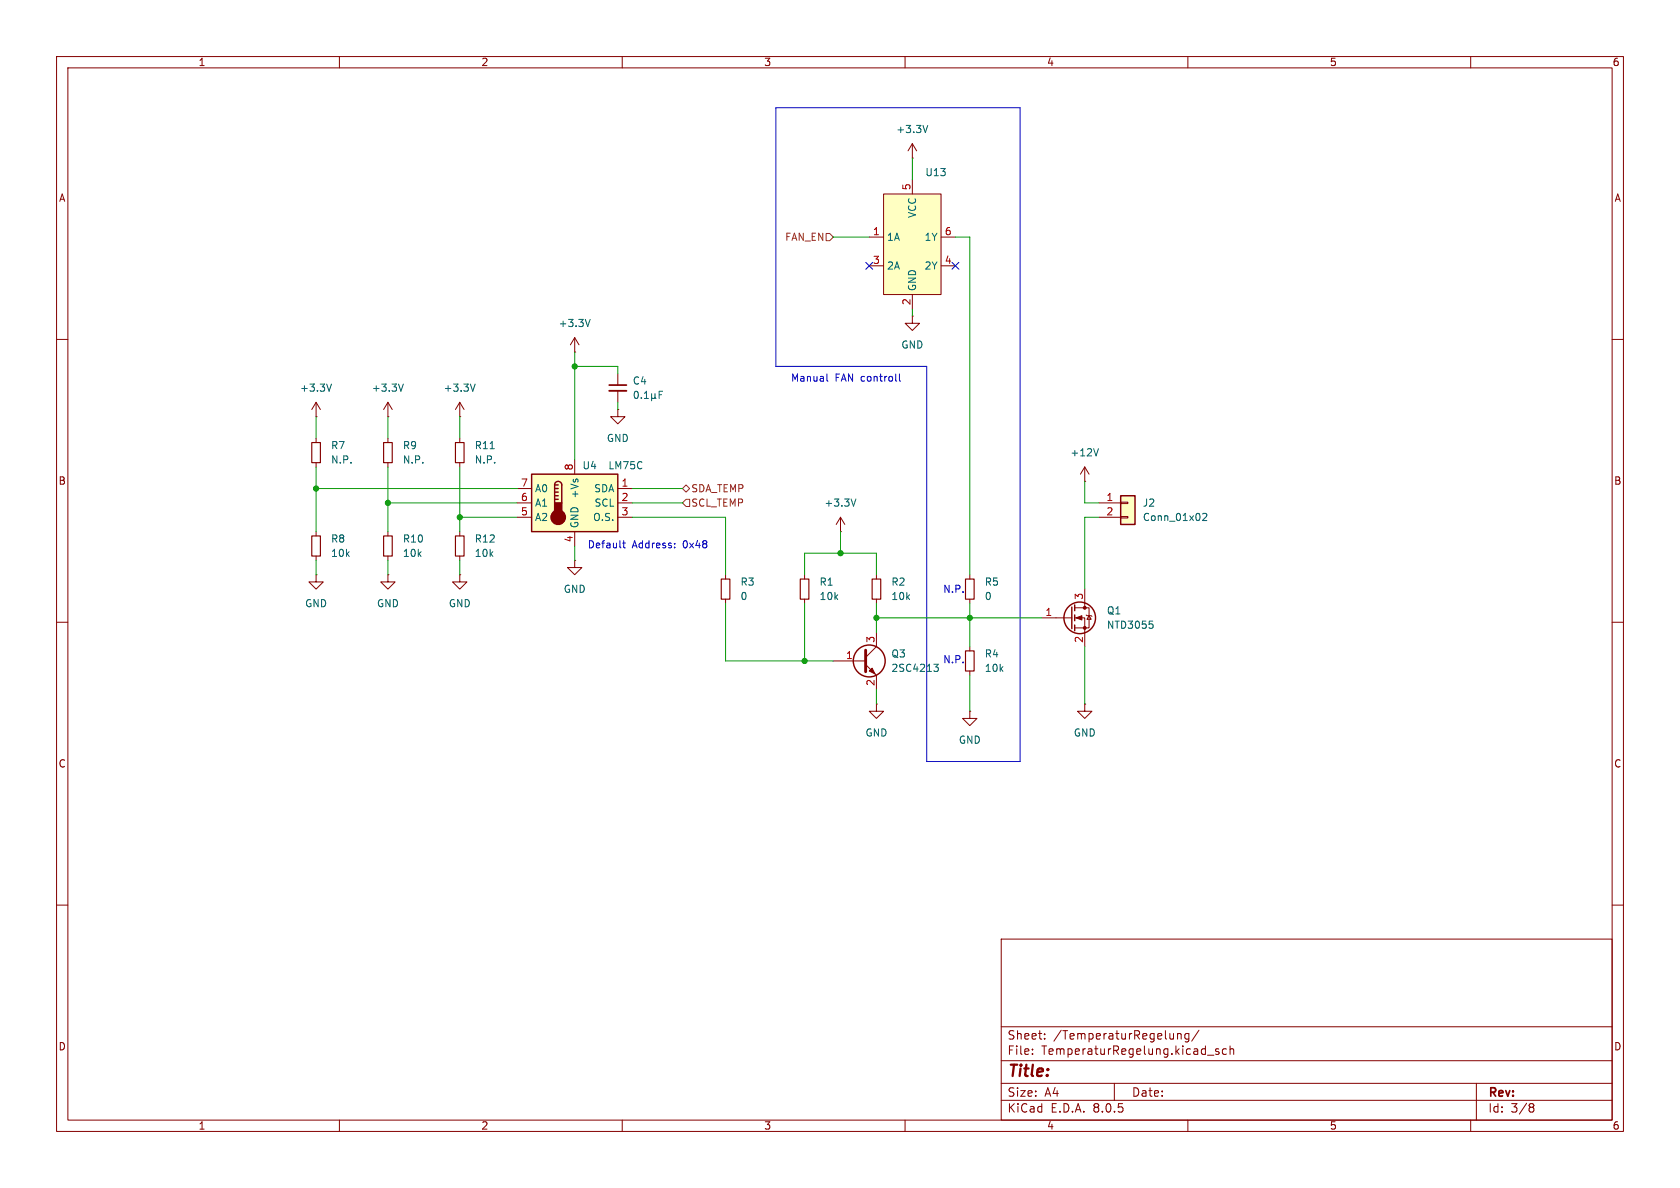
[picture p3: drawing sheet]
<svg xmlns="http://www.w3.org/2000/svg" width="297mm" height="210mm" viewBox="0 0 297 210" stroke-linecap="round" stroke-linejoin="round" font-family="sans-serif">
<g fill="none" stroke="#840000" stroke-width=".18">
<path d="M10 10h277v190h-277zM12 12h273v186h-273zM60 10v2M110 10v2M160 10v2M210 10v2M260 10v2M10 60h2M285 60h2M101.6 99.1v1.2h1.3l-1.3 1.3-1.3-1.3h1.3M101.6 99.1h.1M148.6 94h.1"/>
<path d="M148.6 91.4l-.8 1.3M148.6 91.4v2.6M148.6 91.4l.8 1.3M10 110h2M55.9 101.6v1.3h1.2l-1.2 1.2-1.3-1.2h1.3M55.9 101.6h.1M147.3 116.8h5.7M153 117.5l1.9 1.9v2.5M154.9 101.6v.8M154.9 105.9v.8M154.9 111.8v2.5l-1.9 1.9M171.4 101.6v.8"/>
<path d="M171.4 105.9v.8M171.4 114.3v.8M171.4 118.6v.8M285 110h2M171.4 125.7v1.3h1.3l-1.3 1.3-1.2-1.3h1.2M171.4 125.7h.1M10 160h2M285 160h2M177 166h108v32h-108zM60 198v2M110 198v2M160 198v2"/>
<path d="M177 194.5h108M177 191.5h108M177 187.5h108M177 181.5h108M182.5 186.3v.1M182.5 185.5v.1M184.7 183.6v.1M184.7 182.8v.1M197 191.5v3M208.2 182.7v1M208.2 182.8l.2-.1 .3 .1 .1 .9M210 198v2"/>
<path d="M210.2 182.8l-.5-.1-.2 .3v.4l.1 .2h.6M210.2 182.7v1.2l-.3 .3-.4-.1M212 182.1l-1.3 2M213.5 186.5h1.1M215.5 185.5l-.4-.1-.2 .2 .1 .2 .5 .2v.3h-.6M216.8 185.5l-.4-.1-.3 .3v.4l.1 .2h.6M217.5 185.5l.2-.1 .3 .1 .1 .9M217.5 184.9v1.5M260 198v2M261 191.5v6.5M270.6 195.1h.3l.3 .3-.3 .3M270.6 195.7h.3"/>
<path d="M270.9 195.7l.2 .2 .1 .4-.3 .3h-.3"/>
</g>
<path d="M154.2 102.4h1.5v3.5h-1.5zM170.7 102.4h1.5v3.5h-1.5zM170.7 115.1h1.5v3.5h-1.5z" fill="none" stroke="#840000" stroke-width=".2"/>
<path d="M153 114.9v3.8" fill="none" stroke="#840000" stroke-width=".51"/>
<path d="M153.7 118.6l.5-.5 .5 1z" fill="#840000" stroke="#840000" stroke-width=".18"/>
<circle cx="153.7" cy="116.8" r="2.82" fill="none" stroke="#840000" stroke-width=".25"/>
<path d="M151.3 88.2l-.4 1.3M165.1 117.4h.8l-.4 .5 .3 .1 .1 .4-.3 .3h-.3" fill="none" stroke="#006464" stroke-width=".18"/>
<path d="M94 83.8h15.2v10.2h-15.2z" fill="#ffffc2"/>
<path d="M94 83.8h15.2v10.2h-15.2zM98 85.7a.64 .64 0 0 1 .7-.6 .64 .64 0 0 1 .6 .6v3.2M98 88.3h.7M98 87.6h.7M98 87h.7M98 86.4h.7M98 85.7v3.2M98 85.7h.7" fill="none" stroke="#840000" stroke-width=".25"/>
<g fill="#840000" stroke="#840000" stroke-width=".25">
<path d="M98 88.9h1.3v1.9h-1.3z"/>
<circle cx="98.7" cy="91.4" r="1.27"/>
</g>
<g fill="none" stroke="#840000" stroke-width=".18">
<path d="M161.3 27.9h.1M161.3 25.4l-.8 1.3M161.3 25.4v2.5M161.3 25.4l.8 1.3M101.6 59.7v2.5M101.6 59.7l-.8 1.3M101.6 59.7l.8 1.3M161.3 55.9v1.3h1.3l-1.3 1.2-1.3-1.2h1.3M161.3 55.9h.1M101.6 62.2h.1M109.2 72.4v1.3h1.3l-1.3 1.2-1.3-1.2h1.3M109.2 72.4h.1"/>
<path d="M109.2 66v2.1M109.2 69.1v2M91.4 86.4h2.6M91.4 88.9h2.6M91.4 91.4h2.6M101.6 81.3v2.5M101.6 94v2.5M109.2 86.4h2.6M109.2 88.9h2.6M109.2 91.4h2.6M128.3 101.6v.8M128.3 105.9v.8"/>
<path d="M142.2 101.6v.8M142.2 105.9v.8M154.9 124.5v1.2h1.3l-1.3 1.3-1.2-1.3h1.2M154.9 124.5h.1"/>
</g>
<path d="M107.7 69.1h3" fill="none" stroke="#840000" stroke-width=".33"/>
<path d="M107.7 68.1h3" fill="none" stroke="#840000" stroke-width=".3"/>
<path d="M164 22.2l-.4 1.2M104.3 56.5l-.4 1.2M112.3 69.2h.1a.68 .68 0 0 1 .5 .6 .68 .68 0 0 1-.5 .6 .84 .84 0 0 1-.1-1.2zM113.4 70.3v.1M113.9 70.4h.8M113.9 69.5l.4-.3v1.2M115.2 70.3l.2 .1h.2l.2-.1M115.2 69.6v1.3M115.8 70.3l.2 .1M115.8 69.6v.7M116.5 69.8h.5M117.1 69.2h-.6v1.2" fill="none" stroke="#006464" stroke-width=".18"/>
<path d="M127.5 102.4h1.5v3.5h-1.5zM141.5 102.4h1.5v3.5h-1.5z" fill="none" stroke="#840000" stroke-width=".2"/>
<path d="M156.2 34.3h10.2v17.8h-10.2z" fill="#ffffc2"/>
<g fill="none" stroke="#840000" stroke-width=".18">
<path d="M156.2 34.3h10.2v17.8h-10.2zM161.3 31.8v2.5M153.7 41.9h2.5M153.7 47h2.5M161.3 52.1v2.5M166.4 41.9h2.5M166.4 47h2.5M191.8 85.1h.1M191.8 82.6l-.8 1.2M191.8 82.6v2.5M191.8 82.6l.7 1.2M191.8 124.5v1.2h1.2l-1.2 1.3-1.3-1.3h1.3"/>
<path d="M191.8 124.5h.1"/>
</g>
<path d="M194.2 79.3l-.4 1.3" fill="none" stroke="#006464" stroke-width=".18"/>
<path d="M198.1 87.6h2.6v5.1h-2.6z" fill="#ffffc2"/>
<g fill="none" stroke="#840000" stroke-width=".18">
<path d="M55.9 73.7h.1M55.9 71.1v2.6M55.9 77.5v.7M55.9 71.1l-.8 1.3M55.9 71.1l.7 1.3M68.6 73.7h.1M68.6 71.1v2.6M68.6 77.5v.7M68.6 71.1l-.8 1.3M68.6 71.1l.7 1.3M81.3 73.7h.1M81.3 71.1v2.6"/>
<path d="M81.3 77.5v.7M81.3 71.1l-.8 1.3M81.3 71.1l.7 1.3M55.9 81.8v.8M55.9 94v.7M55.9 98.3v.8M68.6 81.8v.8M68.6 94v.7M68.6 98.3v.8M81.3 81.8v.8M81.3 94v.7M81.3 98.3v.8"/>
<path d="M194.3 88.9h3.8M194.3 91.4h3.8M198.1 91.3h1.3v.3h-1.3zM198.1 88.8h1.3v.2h-1.3zM68.6 101.6v1.3h1.2l-1.2 1.2-1.3-1.2h1.3M68.6 101.6h.1M81.3 101.6v1.3h1.2l-1.2 1.2-1.3-1.2h1.3M81.3 101.6h.1M184.1 109.2h5.4M190 109.2h1.8v5.1M190 107.4h2.5v3.6h-2.5M191.8 104.1v3.3"/>
<path d="M192 108.7l.2 .1h.7l.1 .2M192.5 108.8l.4 .7h-.7z"/>
</g>
<g fill="none" stroke="#840000" stroke-width=".25">
<path d="M198.1 87.6h2.6v5.1h-2.6zM189.5 107.3v3.8M190 106.9v1.1M190 108.7v1M190 110.5v1"/>
<circle cx="190.9" cy="109.2" r="2.79"/>
</g>
<path d="M58.6 67.9l-.4 1.3M71.3 67.9l-.4 1.3M84 67.9l-.4 1.3M86.7 79.3h.7M212.6 90.9l.5-.2 .3 .4-.8 .9h.8M203.2 109.8h.6M203.6 110.3l.3 .2v.3l-.3 .3" fill="none" stroke="#006464" stroke-width=".18"/>
<g fill="#840000" stroke="#840000" stroke-width=".18">
<path d="M190.2 109.2l1.1-.4v.8z"/>
<circle cx="191.8" cy="111" r=".25"/>
<circle cx="191.8" cy="107.4" r=".25"/>
</g>
<path d="M55.1 78.2h1.5v3.6h-1.5zM67.8 78.2h1.5v3.6h-1.5zM80.5 78.2h1.5v3.6h-1.5zM55.1 94.7h1.5v3.6h-1.5zM67.8 94.7h1.5v3.6h-1.5zM80.5 94.7h1.5v3.6h-1.5z" fill="none" stroke="#840000" stroke-width=".2"/>
<path d="M146 41.3h.7l.6 .6-.6 .6h-.7zM120.6 86.4l.7-.7 .6 .7-.6 .6zM121.3 88.3h.6v1.2h-.6l-.7-.6z" fill="none" stroke="#725600" stroke-width=".18"/>
<path d="M137.2 19.1h43.1v115.5h-16.5v-69.8h-26.6zM146.2 66.1v1.1l.2 .2M158.4 67.3l.1 .1M159 66.1v1.1l.2 .2M110.1 96h.5M110.3 95.6v1.1l.3 .1M119.3 96.7v.1M119.3 96.1v.1" fill="none" stroke="#0000c2" stroke-width=".18"/>
<g fill="none" stroke="#009600" stroke-width=".18">
<path d="M161.3 27.9v3.9M147.3 41.9h6.4M161.3 54.6v1.3M168.9 41.9h2.5v59.7M55.9 73.7v3.8M68.6 73.7v3.8M81.3 73.7v3.8M101.6 64.8h7.6v1.2M101.6 62.2v19.1M109.2 71.1v1.3M55.9 82.6v11.4M55.9 99.1v2.5"/>
<path d="M55.9 86.4h35.5M68.6 88.9h22.8M68.6 82.6v11.4M68.6 99.1v2.5M81.3 82.6v11.4M81.3 99.1v2.5M81.3 91.4h10.1M101.6 96.5v2.6M111.8 88.9h8.8M111.8 91.4h16.5v10.2M111.8 86.4h8.8M148.6 94v3.8"/>
<path d="M191.8 85.1v3.8h2.5M194.3 91.4h-2.5v12.7M128.3 106.7v10.1h19M142.2 101.6v-3.8h12.7v3.8M142.2 106.7v10.1M154.9 106.7v5.1M154.9 109.2h29.2M171.4 106.7v7.6M171.4 119.4v6.3M191.8 114.3v10.2M154.9 121.9v2.6"/>
</g>
<path d="M153.1 46.4l1.2 1.2M154.3 46.4l-1.2 1.2M168.3 46.4l1.2 1.2M169.5 46.4l-1.2 1.2" fill="none" stroke="#000084" stroke-width=".18"/>
<g fill="#009600" stroke="#009600" stroke-width=".18">
<circle cx="55.9" cy="86.4" r=".46"/>
<circle cx="81.3" cy="91.4" r=".46"/>
<circle cx="68.6" cy="88.9" r=".46"/>
<circle cx="171.4" cy="109.2" r=".46"/>
<circle cx="142.2" cy="116.8" r=".46"/>
<circle cx="154.9" cy="109.2" r=".46"/>
<circle cx="101.6" cy="64.8" r=".46"/>
<circle cx="148.6" cy="97.8" r=".46"/>
</g>
<text font-size="2.8" fill="#840000" x="178" y="190.9">Title:</text>
<g font-size="2.1" fill="#840000">
<text x="178" y="184">Sheet:</text>
<text x="186.2" y="184">/TemperaturRegelung/</text>
<text x="178" y="186.7">File:</text>
<text x="184.1" y="186.7">TemperaturRegelung.kicad_sch</text>
<text x="178" y="196.9">KiCad</text>
<text x="178" y="194.1">Size:</text>
<text x="184.7" y="194.1">A4</text>
<text x="185.7" y="196.9">E.D.A.</text>
<text x="193.3" y="196.9">8.0.5</text>
<text x="200" y="194.1">Date:</text>
<text x="263" y="194.3">Rev:</text>
<text x="263" y="196.9">Id:</text>
<text x="267.1" y="196.9">3/8</text>
</g>
<g font-size="1.8" fill="#840000">
<text x="35" y="11.9">1</text>
<text x="85" y="11.9">2</text>
<text x="135" y="11.9">3</text>
<text x="185" y="11.9">4</text>
<text x="235" y="11.9">5</text>
<text x="285" y="11.9">6</text>
<text x="10.3" y="35.9">A</text>
<text x="285.3" y="35.9">A</text>
<text x="10.3" y="85.9">B</text>
<text x="285.3" y="85.9">B</text>
<text x="10.3" y="135.9">C</text>
<text x="285.3" y="135.9">C</text>
<text x="10.3" y="185.9">D</text>
<text x="285.3" y="185.9">D</text>
<text x="35" y="199.9">1</text>
<text x="85" y="199.9">2</text>
<text x="135" y="199.9">3</text>
<text x="185" y="199.9">4</text>
<text x="235" y="199.9">5</text>
<text x="285" y="199.9">6</text>
</g>
<g font-size="1.8" fill="#006464">
<text x="158.3" y="23.7">+3.3V</text>
<text x="163.5" y="31.3">U13</text>
<text x="162.2" y="38.6" transform="rotate(-90 162.2 38.6)">VCC</text>
<text x="156.7" y="42.8">1A</text>
<text x="156.7" y="47.9">2A</text>
<text x="163.4" y="47.9">2Y</text>
<text x="163.4" y="42.8">1Y</text>
<text x="162.2" y="51.6" transform="rotate(-90 162.2 51.6)">GND</text>
<text x="98.7" y="58">+3.3V</text>
<text x="159.3" y="61.8">GND</text>
<text x="52.9" y="69.4">+3.3V</text>
<text x="65.6" y="69.4">+3.3V</text>
<text x="78.3" y="69.4">+3.3V</text>
<text x="111.8" y="68.2">C4</text>
<text x="58.4" y="79.6">R7</text>
<text x="58.4" y="82.1">N.P.</text>
<text x="71.1" y="79.6">R9</text>
<text x="71.1" y="82.1">N.P.</text>
<text x="83.8" y="82.1">N.P.</text>
<text x="83.8" y="79.6">R11</text>
<text x="102.9" y="83.2">U4</text>
<text x="107.2" y="78.3">GND</text>
<text x="107.5" y="83.2">LM75C</text>
<text x="189.1" y="80.9">+12V</text>
<text x="94.5" y="89.8">A1</text>
<text x="94.5" y="87.2">A0</text>
<text x="102.5" y="88.2" transform="rotate(-90 102.5 88.2)">+Vs</text>
<text x="104.9" y="87.2">SDA</text>
<text x="105" y="89.8">SCL</text>
<text x="145.6" y="89.8">+3.3V</text>
<text x="201.9" y="89.8">J2</text>
<text x="94.5" y="92.3">A2</text>
<text x="102.5" y="93.5" transform="rotate(-90 102.5 93.5)">GND</text>
<text x="104.8" y="92.3">O.S.</text>
<text x="201.9" y="92.3">Conn_01x02</text>
<text x="58.4" y="96.1">R8</text>
<text x="58.4" y="98.7">10k</text>
<text x="71.1" y="98.7">10k</text>
<text x="71.1" y="96.1">R10</text>
<text x="83.8" y="98.7">10k</text>
<text x="83.8" y="96.1">R12</text>
<text x="53.8" y="107.5">GND</text>
<text x="66.5" y="107.5">GND</text>
<text x="79.2" y="107.5">GND</text>
<text x="99.6" y="105">GND</text>
<text x="130.8" y="103.7">R3</text>
<text x="130.8" y="106.3">0</text>
<text x="144.8" y="103.7">R1</text>
<text x="144.8" y="106.3">10k</text>
<text x="157.5" y="103.7">R2</text>
<text x="157.5" y="106.3">10k</text>
<text x="174" y="103.7">R5</text>
<text x="174" y="106.3">0</text>
<text x="195.6" y="111.4">NTD3055</text>
<text x="195.6" y="108.8">Q1</text>
<text x="157.5" y="116.4">Q3</text>
<text x="157.5" y="119">2SC4213</text>
<text x="174" y="116.4">R4</text>
<text x="174" y="119">10k</text>
<text x="152.9" y="130.4">GND</text>
<text x="169.4" y="131.7">GND</text>
<text x="189.7" y="130.4">GND</text>
</g>
<g font-size="1.8" fill="#a90000">
<text x="161" y="33.7" transform="rotate(-90 161 33.7)">5</text>
<text x="154.2" y="41.7">1</text>
<text x="166.9" y="41.7">6</text>
<text x="154.2" y="46.7">3</text>
<text x="166.9" y="46.7">4</text>
<text x="161" y="54" transform="rotate(-90 161 54)">2</text>
<text x="101.3" y="83.3" transform="rotate(-90 101.3 83.3)">8</text>
<text x="92" y="88.6">6</text>
<text x="92" y="86.1">7</text>
<text x="109.8" y="86.1">1</text>
<text x="109.8" y="88.6">2</text>
<text x="195.5" y="88.6">1</text>
<text x="92" y="91.2">5</text>
<text x="101.3" y="96" transform="rotate(-90 101.3 96)">4</text>
<text x="109.8" y="91.2">3</text>
<text x="195.5" y="91.2">2</text>
<text x="191.5" y="106.1" transform="rotate(-90 191.5 106.1)">3</text>
<text x="154.7" y="113.7" transform="rotate(-90 154.7 113.7)">3</text>
<text x="184.7" y="109">1</text>
<text x="191.5" y="113.7" transform="rotate(-90 191.5 113.7)">2</text>
<text x="149.5" y="116.6">1</text>
<text x="154.7" y="121.4" transform="rotate(-90 154.7 121.4)">2</text>
</g>
<g font-size="1.8" fill="#725600">
<text x="138.7" y="42.8">FAN_EN</text>
<text x="122.1" y="89.8">SCL_TEMP</text>
<text x="122.1" y="87.2">SDA_TEMP</text>
</g>
<g font-size="1.8" fill="#0000c2">
<text x="139.7" y="67.7">Manual</text>
<text x="147.6" y="67.7">FAN controll</text>
<text x="103.8" y="97.1">Default</text>
<text x="111.8" y="97.1">Address:</text>
<text x="120.8" y="97.1">0x48</text>
<text x="166.6" y="105">N.P.</text>
<text x="166.6" y="117.5">N.P.</text>
</g>
</svg>
